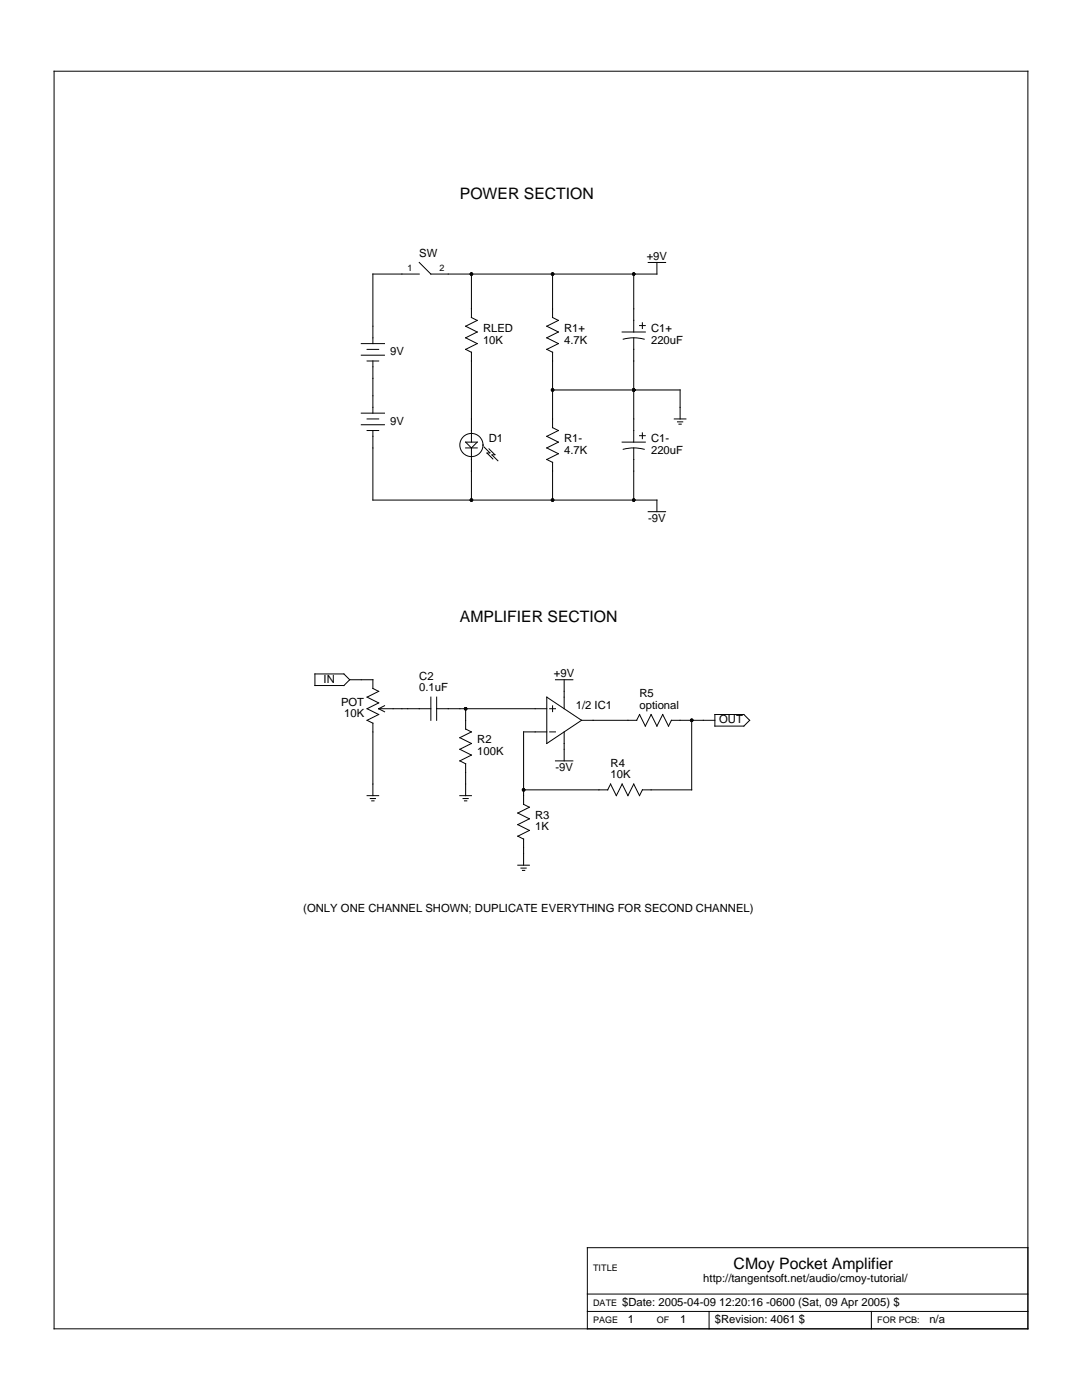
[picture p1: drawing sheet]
<svg xmlns="http://www.w3.org/2000/svg" width="216mm" height="279mm" viewBox="0 0 216 279" stroke-linecap="round" stroke-linejoin="round" font-family="sans-serif">
<g fill="none" stroke="#000" stroke-width=".2">
<path d="M10.8 14.2h194.3v251h-194.3zM83.7 54.7h-9.3v13.9M83.7 52.4l2.3 2.3h45.1v-2.3M94.1 54.7v8.7l1.1 .5-2.3 1.2 2.3 1.2-2.3 1.1 2.3 1.2-2.3 1.1 1.2 .6v17.9M110.3 54.7v8.7l1.1 .5-2.3 1.2 2.3 1.2-2.3 1.1 2.3 1.2-2.3 1.1 1.2 .6v15l1.1 .6-2.3 1.2 2.3 1.1-2.3 1.2 2.3 1.1-2.3 1.2 1.2 .6M126.5 54.7v11.6M129.3 52.4h3.5M72.1 68.6h4.6M72.1 70.9h4.6M73.2 69.7h2.4M73.2 72h2.4M74.4 72v10.5"/>
<path d="M110.3 77.8h25.4v5.8M124.1 66.3h4.7M124.4 67.7a8.1 8.1 0 0 1 4.1 0M126.5 67.4v20.8M127.6 65h1.2M128.2 64.4v1.2M72.1 82.5h4.6M72.1 84.8h4.6M73.2 83.6h2.4M73.2 85.9h2.4M74.4 85.9v13.9h56.7v2.3M92.9 88.2h2.3l-1.1 1.2z"/>
<path d="M92.9 89.4h2.3M94.1 89.4v10.4M96.6 89.2l1.1 1.2h-.5l1.1 1.2M97.6 89.6l1.1 1.1-.5 .1 1.2 1.2M110.3 92.3v7.5M124.1 88.2h4.7M124.4 89.7a8.1 8.1 0 0 1 4.1 0M126.5 89.4v10.4M127.6 87h1.2M128.2 86.4v1.1M134.5 83.6h2.4M135.2 84.2h1"/>
<path d="M135.5 84.7h.4M129.3 102.1h3.5M62.8 134.5h5.8l1.2 1.2-1.2 1.1h-5.8zM69.8 135.7h4.6v1.7M74.4 137.4l1.2 .6-2.4 1.1 2.4 1.2-2.4 1.1 2.4 1.2-2.4 1.2 1.2 .5v14.5M86 139.1v4.7M87.1 139.1v4.7M109.1 139.1l6.9 4.7-6.9 4.6zM110.8 135.7h3.5M112.6 135.7v5.7M73.2 158.8h2.4M73.9 159.4h1"/>
<path d="M74.2 159.8h.4M75.6 141.5l1.1 .6M76.7 140.8l-1.1 .6h10.4M87.1 141.4h22M91.8 158.8h2.3M92.4 159.4h1M92.7 159.8h.4M92.9 145.5l1.2 .6-2.3 1.1 2.3 1.2-2.3 1.1 2.3 1.2-2.3 1.1 1.1 .6v6.4M92.9 141.4v4.1M109.1 146.1h-4.6v14.4l1.1 .6-2.3 1.2 2.3 1.1-2.3 1.2 2.3 1.1-2.3 1.2 1.2 .6v5.2M109.7 141.4h1.1M109.7 146.1h1.1"/>
<path d="M110.3 140.9v1.1M110.8 151.8h3.5M112.6 146.1v5.7M116 143.8h11.1M127 143.8l.6-1.2 1.2 2.3 1.1-2.3 1.2 2.3 1.1-2.3 1.2 2.3 .6-1.1h8.6M138 143.8v13.8h-9.8l-.6 1.2-1.1-2.3-1.2 2.3-1.2-2.3-1.1 2.3-1.2-2.3-.6 1.1h-16.7M142.6 142.6h5.8l1.2 1.2-1.2 1.1h-5.8zM103.3 172.7h2.3M104 173.2h1M104.2 173.7h.5M117.2 258.3h87.9M205.1 249h-87.9v16.2"/>
<path d="M117.2 261.7h87.9M141.5 261.7v3.5M173.9 261.7v3.5"/>
<circle cx="94.1" cy="88.8" r="2.31"/>
</g>
<g fill="#000">
<circle cx="94.1" cy="54.7" r=".35"/>
<circle cx="110.3" cy="54.7" r=".35"/>
<circle cx="126.5" cy="54.7" r=".35"/>
<circle cx="110.3" cy="77.8" r=".35"/>
<circle cx="126.5" cy="77.8" r=".35"/>
<circle cx="94.1" cy="99.8" r=".35"/>
<circle cx="110.3" cy="99.8" r=".35"/>
<circle cx="126.5" cy="99.8" r=".35"/>
<circle cx="92.9" cy="141.4" r=".35"/>
<circle cx="104.5" cy="157.6" r=".35"/>
<circle cx="138" cy="143.8" r=".35"/>
</g>
<g font-size="3.1">
<text x="91.8" y="39.7">POWER SECTION</text>
<text x="91.8" y="124.1">AMPLIFIER SECTION</text>
<text x="146.4" y="253.3">CMoy Pocket Amplifier</text>
</g>
<g font-size="2.2">
<text x="83.7" y="51.2">SW</text>
<text x="129" y="51.8">+9V</text>
<text x="77.9" y="70.9">9V</text>
<text x="96.4" y="66.3">RLED</text>
<text x="96.4" y="68.6">10K</text>
<text x="112.6" y="66.3">R1+</text>
<text x="112.6" y="68.6">4.7K</text>
<text x="129.9" y="66.3">C1+</text>
<text x="129.9" y="68.6">220uF</text>
<text x="77.9" y="84.8">9V</text>
<text x="97.5" y="88.2">D1</text>
<text x="112.6" y="88.2">R1-</text>
<text x="129.9" y="88.2">C1-</text>
<text x="112.6" y="90.5">4.7K</text>
<text x="129.9" y="90.5">220uF</text>
<text x="129.3" y="104.1">-9V</text>
<text x="64.6" y="136.2">IN</text>
<text x="83.7" y="135.7">C2</text>
<text x="83.7" y="138">0.1uF</text>
<text x="110.5" y="135.1">+9V</text>
<text x="68" y="140.9">POT</text>
<text x="68.7" y="143.2">10K</text>
<text x="114.9" y="141.4">1/2 IC1</text>
<text x="127.6" y="139.1">R5</text>
<text x="127.6" y="141.4">optional</text>
<text x="95.2" y="148.4">R2</text>
<text x="143.5" y="144.3">OUT</text>
<text x="95.2" y="150.7">100K</text>
<text x="110.8" y="153.9">-9V</text>
<text x="121.8" y="153">R4</text>
<text x="121.8" y="155.3">10K</text>
<text x="106.8" y="163.4">R3</text>
<text x="106.8" y="165.7">1K</text>
<text x="60.5" y="181.9">(ONLY ONE CHANNEL SHOWN; DUPLICATE EVERYTHING FOR SECOND CHANNEL)</text>
<text x="140.3" y="255.9">http://tangentsoft.net/audio/cmoy-tutorial/</text>
<text x="124.1" y="260.6">$Date: 2005-04-09 12:20:16 -0600 (Sat, 09 Apr 2005) $</text>
<text x="125.3" y="264">1</text>
<text x="135.7" y="264">1</text>
<text x="142.6" y="264">$Revision: 4061 $</text>
<text x="185.4" y="264">n/a</text>
</g>
<g font-size="1.8">
<text x="81.3" y="54.1">1</text>
<text x="87.7" y="54.1">2</text>
<text x="118.4" y="253.6">TITLE</text>
<text x="118.4" y="260.6">DATE</text>
<text x="118.4" y="264">PAGE</text>
<text x="131.1" y="264">OF</text>
<text x="175" y="264">FOR PCB:</text>
</g>
</svg>
